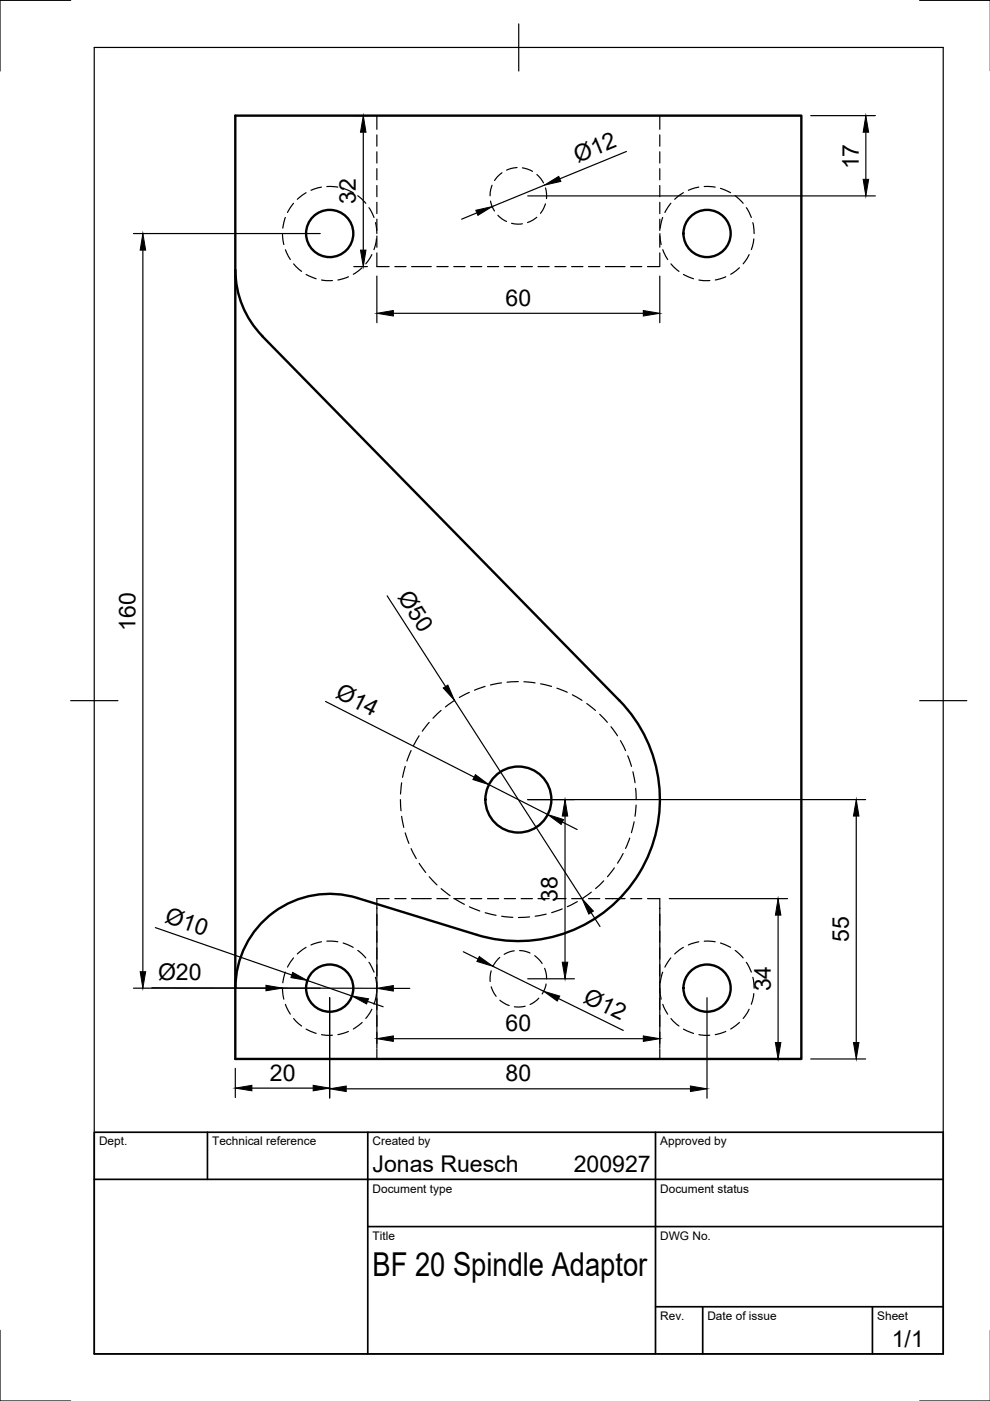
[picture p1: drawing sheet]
<svg xmlns="http://www.w3.org/2000/svg" width="210mm" height="297mm" viewBox="0 0 210 297" stroke-linecap="round" stroke-linejoin="round" font-family="sans-serif">
<!-- layer: Hidden -->
<g fill="none" stroke="#000" stroke-width=".25">
<path d="M68.2 39.7l-2.3 .7M69.3 39.5l2.3 .2M72.7 39.9l2.2 1M79.9 24.5v2.9M79.9 28.6v2.4M79.9 32.2v2.4M79.9 35.8v2.3M79.9 39.3v2.4M104.3 39.3l-.2 .8-.2 1.4M106.4 36.6l-1.1 1-.4 .7M109.6 35.5l-1.3 .2-.9 .4M110.8 35.6l1 .2 1.1 .5"/>
<path d="M113.8 37l.9 .9 .5 .9M115.7 39.8l.2 1.4v.9M139.9 24.5v2.9M139.9 28.6v2.4M139.9 32.2v2.4M139.9 35.8v2.3M139.9 39.3v2.4M148.2 39.7l-2.3 .7M149.3 39.5l2.3 .2M152.8 39.9l2.1 1M59.9 49.5l.3 2.3M60.5 46.1l-.5 2.3"/>
<path d="M60.5 52.9l1.1 2.1M62.2 43.1l-1.2 1.9M62.3 56l1.6 1.5M64.9 40.9l-1.9 1.4M64.9 58.2l2.1 .9M68.2 59.4l2.3 .1M73.9 58.7l-2.3 .7M75.9 41.5l1.7 1.6M76.8 56.8l-1.9 1.4M78.2 44l1.1 2.1M78.8 54l-1.2 1.9M79.6 47.2l.3 2.3"/>
<path d="M79.8 50.7l-.5 2.2M79.9 53.6v2.9h2.6M79.9 42.9v2.4M79.9 46.5v2.4M79.9 50v2.4M83.7 56.5h2.4M87.3 56.5h4.1M92.6 56.5h2.4M96.2 56.5h2.4M99.8 56.5h2.4M103.4 56.5h2.3M104 42.6l.3 1 .5 1.1"/>
<path d="M105.6 45.6l.8 .8 1 .6M106.9 56.5h2.4M108.5 47.3l1.2 .2 1-.1M110.5 56.5h2.4M113.8 46.1l-2 1.1M114.1 56.5h2.3M115.7 43.2l-1.1 2M117.6 56.5h2.4M121.2 56.5h2.4M124.8 56.5h2.4M128.4 56.5h4.1M133.7 56.5h2.4"/>
<path d="M139.9 53.6v2.9h-2.6M139.9 42.9v2.4M139.9 46.5v2.4M139.9 50v2.4M139.9 49.5l.3 2.3M140.5 46.1l-.5 2.3M140.5 52.9l1.1 2.1M142.2 43.1l-1.2 1.9M142.3 56l1.7 1.5M144.9 40.9l-1.9 1.4M144.9 58.2l2.1 .9M148.2 59.4l2.3 .1"/>
<path d="M153.9 58.7l-2.2 .7M155.9 41.5l1.7 1.6M156.8 56.8l-1.9 1.4M158.2 44l1.1 2.1M158.8 54l-1.2 1.9M159.6 47.2l.3 2.3M159.8 50.7l-.5 2.2M87.2 159.1l-.9 2.3M88.9 156l-1.2 2.1M91 153.2l-1.5 1.8M93.5 150.6l-1.7 1.7M96.4 148.5l-2 1.4"/>
<path d="M99.5 146.8l-2.1 1.1M102.8 145.5l-2.2 .8M106.3 144.8l-2.3 .4M109.9 144.5l-2.4 .1M111.1 144.6l2.4 .2M114.6 145l2.3 .5M118.1 145.9l2.2 .9M121.3 147.3l2.1 1.2M124.4 149.2l1.9 1.4M127.1 151.4l1.7 1.7M129.5 154.1l1.4 1.9M131.6 157l1 2.1"/>
<path d="M84.9 169.5l.1 2.4M85.2 166l-.3 2.3M85.2 173.1l.4 2.3M85.9 162.5l-.6 2.3M85.9 176.6l.8 2.2M87.2 179.9l1 2.1M133.1 160.2l.8 2.3M133.5 177.7l-.9 2.2M134.2 163.6l.4 2.4M134.5 174.2l-.6 2.3M134.8 167.1l.1 2.4M134.9 170.7l-.3 2.4"/>
<path d="M68.2 199.7l-2.3 .6M69.3 199.5l2.3 .2M72.7 199.9l2.2 1M79.9 193.8v2.4M79.9 197.4v2.4M82.5 190.5h-2.6v2.1M83.7 190.5h2.4M87.3 190.5h4.1M88.9 183l1.4 2M91 185.9l1.6 1.7M92.6 190.5h2.4M93.5 188.4l1.9 1.5"/>
<path d="M96.2 190.5h2.4M96.4 190.5l2 1.2M99.5 192.3l2.2 .9M99.8 190.5h2.4M102.9 193.5l2.3 .6M103.4 190.5h2.3M106.4 194.3l2.3 .2M106.9 190.5h2.4M110.5 190.5h2.4M112.3 194.4l-2.4 .1M114.1 190.5h2.3M115.8 193.8l-2.3 .5"/>
<path d="M117.6 190.5h2.4M119.2 192.7l-2.2 .8M121.2 190.5h2.4M122.4 191.2l-2.1 1M124.8 190.5h2.4M125.4 189.2l-2 1.3M128 186.8l-1.7 1.6M128.4 190.5h4.1M130.3 184l-1.5 1.9M132.1 181l-1.2 2M133.7 190.5h2.4M137.3 190.5h2.6v2.1"/>
<path d="M139.9 193.8v2.4M139.9 197.4v2.4M148.2 199.7l-2.3 .6M149.3 199.5l2.3 .2M152.8 199.9l2.1 1M59.9 209.5l.3 2.3M60.5 206.1l-.5 2.3M60.5 212.9l1.1 2.1M62.2 203.1l-1.2 1.9M62.3 215.9l1.6 1.6M64.9 200.9l-1.9 1.4M64.9 218.2l2.1 .9"/>
<path d="M68.2 219.4l2.3 .1M73.9 218.7l-2.3 .7M75.9 201.5l1.7 1.6M76.8 216.8l-1.9 1.4M78.2 204l1.1 2.1M78.8 214l-1.2 1.9M79.6 207.2l.3 2.3M79.8 210.7l-.5 2.2M79.9 201v2.4M79.9 204.5v2.4M79.9 208.1v2.4M79.9 211.7v2.4"/>
<path d="M79.9 215.3v2.3M79.9 218.8v2.4M104.1 205.8l-.2 1.4v.9M104.1 209.2l.6 1.4 .5 .6M106 203l-.9 .9-.5 .9M106 212.1l1.9 1.1M109 201.6l-1 .2-1.1 .5M110.2 201.5l1.3 .2 .9 .4M111.3 213.3l-1.2 .2h-1M113.4 202.6l1 1 .5 .7M114.2 211.6l-.8 .8-1 .6M115.5 205.3l.2 .8 .2 1.4"/>
<path d="M115.8 208.6l-.3 1-.5 1.1M139.9 201v2.4M139.9 204.5v2.4M139.9 208.1v2.4M139.9 211.7v2.4M139.9 215.3v2.3M139.9 218.8v2.4M139.9 209.5l.3 2.3M140.5 206.1l-.5 2.3M140.5 212.9l1.1 2.1M142.2 203.1l-1.2 1.9M142.3 215.9l1.7 1.6"/>
<path d="M144.9 200.9l-1.9 1.4M144.9 218.2l2.1 .9M148.2 219.4l2.3 .1M153.9 218.7l-2.2 .7M155.9 201.5l1.7 1.6M156.8 216.8l-1.9 1.4M158.2 204l1.1 2.1M158.8 214l-1.2 1.9M159.6 207.2l.3 2.3M159.8 210.7l-.5 2.2M79.9 222.4v2.1M139.9 222.4v2.1"/>
</g>
<!-- layer: Visible -->
<g fill="none" stroke="#000" stroke-width=".51">
<path d="M49.9 24.5h120v200h-120zM49.9 57.3a20 20 0 0 0 5.7 13.9M55.6 71.3l75.7 77.2M131.3 148.5a30 30 0 0 1 4.2 36.6 30 30 0 0 1-34.4 13.1l-25.3-7.8a20 20 0 0 0-25.9 19.1"/>
<circle cx="69.9" cy="49.5" r="5"/>
<circle cx="149.9" cy="49.5" r="5"/>
<circle cx="109.9" cy="169.5" r="7"/>
<circle cx="69.9" cy="209.5" r="5"/>
<circle cx="149.9" cy="209.5" r="5"/>
</g>
<!-- layer: Border -->
<path d="M15 .1h-15v15M20 10.1h180v276.9h-180zM110 5.1v10M195 .1h15M15 148.6h10M195 148.6h10M0 282.1v14.9h15M195 297h15" fill="none" stroke="#000" stroke-width=".25"/>
<!-- layer: TitleBlock -->
<path d="M20 240.1h180v46.9h-180zM20 250h180M44 240.1v9.9M78 240.1v46.9M139 240.1v46.9M78 260.1h122M139 277.1h61M149 277.1v9.9M185 277.1v9.9" fill="none" stroke="#000" stroke-width=".36"/>
<!-- layer: Dimensions -->
<g fill="none" stroke="#000" stroke-width=".25">
<path d="M75 24.5h2.9M77 28v25M115.4 39.3l-11 4.5M132.8 32.1l-14.1 5.8M171.9 24.5h13.7M183.6 28v10M28.3 49.5h39.6M30.3 53v153M75 56.5h2.9M79.9 58.5v9.9M101.1 45.1l-3.2 1.4M111.9 41.5h73.7"/>
<path d="M139.9 58.5v9.9M83.4 66.4h53M82.1 126.3l12.4 19.2M69 148.7l31.5 16.1M96.4 148.5l27 42M103.7 166.4l12.4 6.3M111.9 169.5h71.6M119.3 174.3l3.1 1.6M119.8 173v31M181.5 173v48M32.9 196.7l29 10M79.9 192.5v29.7"/>
<path d="M125.3 193.5l1.9 2.9M139.9 192.5v29.7M141.9 190.5h25.1M165 194v27M28.3 209.5h39.6M32.2 209.4l24.2 .1M59.9 209.5h20M65.2 207.9l9.4 3.3M69.9 211.5v21.3M77.9 212.3l3.3 1.2M83.4 209.6h3.5M98.2 201.8l3.2 1.5"/>
<path d="M104.5 204.9l10.8 5.3M111.9 207.5h9.9M118.4 211.7l13.7 6.8M149.9 211.5v21.3M49.9 226.5v6.2M53.4 230.7h13M73.4 230.9h73M83.4 220.2h53M141.9 224.5h25.1M171.9 224.5h11.6"/>
</g>
<g fill="#000" stroke="#000" stroke-width=".21">
<path d="M77 24.5l.6 3.5h-1.2zM115.4 39.3l3.1-1.9 .4 1.1zM183 38h1.2l-.6 3.5zM183.6 24.5l.6 3.5h-1.2zM30.3 49.5l.6 3.5h-1.2zM76.4 53h1.2l-.6 3.5zM100.9 44.6l3.5-.8-3.1 1.9zM79.9 66.4l3.5-.6v1.2zM136.4 65.8l3.5 .6-3.5 .6zM94 145.9l1-.6 1.4 3.2zM100.8 164.2l2.9 2.2-3.4-1.1zM119.8 169.5l.6 3.5h-1.2z"/>
<path d="M116.1 172.7l3.4 1.1-.5 1zM181.5 169.5l.6 3.5h-1.1zM123.4 190.5l2.4 2.7-1 .6zM165 190.5l.6 3.5h-1.2zM29.7 206h1.2l-.6 3.5zM56.4 208.9l3.5 .6-3.5 .6zM62.1 206.2l3.1 1.7-3.5-.6zM74.6 211.2l3.5 .6-.4 1.1zM79.9 209.5l3.5-.5v1.1zM79.9 220.2l3.5-.6v1.2zM101.6 202.8l2.9 2.1-3.4-1.1zM115.3 210.2l3.4 1-.5 1z"/>
<path d="M119.2 204h1.2l-.6 3.5zM136.4 219.6l3.5 .6-3.5 .6zM49.9 230.7l3.5-.6v1.2zM66.4 230.1l3.5 .6-3.5 .6zM69.9 230.9l3.5-.6v1.1zM146.4 230.3l3.5 .6-3.5 .5zM164.4 221h1.2l-.6 3.5zM181 221h1.1l-.6 3.5z"/>
</g>
<text font-size="7" x="79" y="270.6">BF 20 Spindle Adaptor</text>
<g font-size="4.9">
<text x="122.5" y="34.6" transform="rotate(-22 122.5 34.6)">Ø12</text>
<text x="182.1" y="35.9" transform="rotate(-90 182.1 35.9)">17</text>
<text x="75.5" y="43.2" transform="rotate(-90 75.5 43.2)">32</text>
<text x="107.2" y="64.9">60</text>
<text x="84.2" y="126.5" transform="rotate(57 84.2 126.5)">Ø50</text>
<text x="28.7" y="133.8" transform="rotate(-90 28.7 133.8)">160</text>
<text x="70.9" y="147.9" transform="rotate(27 70.9 147.9)">Ø14</text>
<text x="118.2" y="191.2" transform="rotate(-90 118.2 191.2)">38</text>
<text x="34.7" y="195.5" transform="rotate(19 34.7 195.5)">Ø10</text>
<text x="180" y="199.6" transform="rotate(-90 180 199.6)">55</text>
<text x="33.5" y="207.8">Ø20</text>
<text x="123.5" y="212.4" transform="rotate(26 123.5 212.4)">Ø12</text>
<text x="163.4" y="210.2" transform="rotate(-90 163.4 210.2)">34</text>
<text x="107.2" y="218.7">60</text>
<text x="57.2" y="229.1">20</text>
<text x="107.2" y="229.3">80</text>
<text x="79" y="248.5">Jonas Ruesch</text>
<text x="121.7" y="248.5">200927</text>
<text x="189.1" y="285.7">1/1</text>
</g>
<g font-size="2.5">
<text x="21" y="242.9">Dept.</text>
<text x="45" y="242.9">Technical reference</text>
<text x="79" y="242.9">Created by</text>
<text x="140" y="242.9">Approved by</text>
<text x="79" y="252.8">Document type</text>
<text x="140" y="252.8">Document status</text>
<text x="79" y="262.9">Title</text>
<text x="140" y="262.9">DWG No.</text>
<text x="140" y="279.9">Rev.</text>
<text x="150" y="279.9">Date of issue</text>
<text x="186" y="279.9">Sheet</text>
</g>
</svg>
